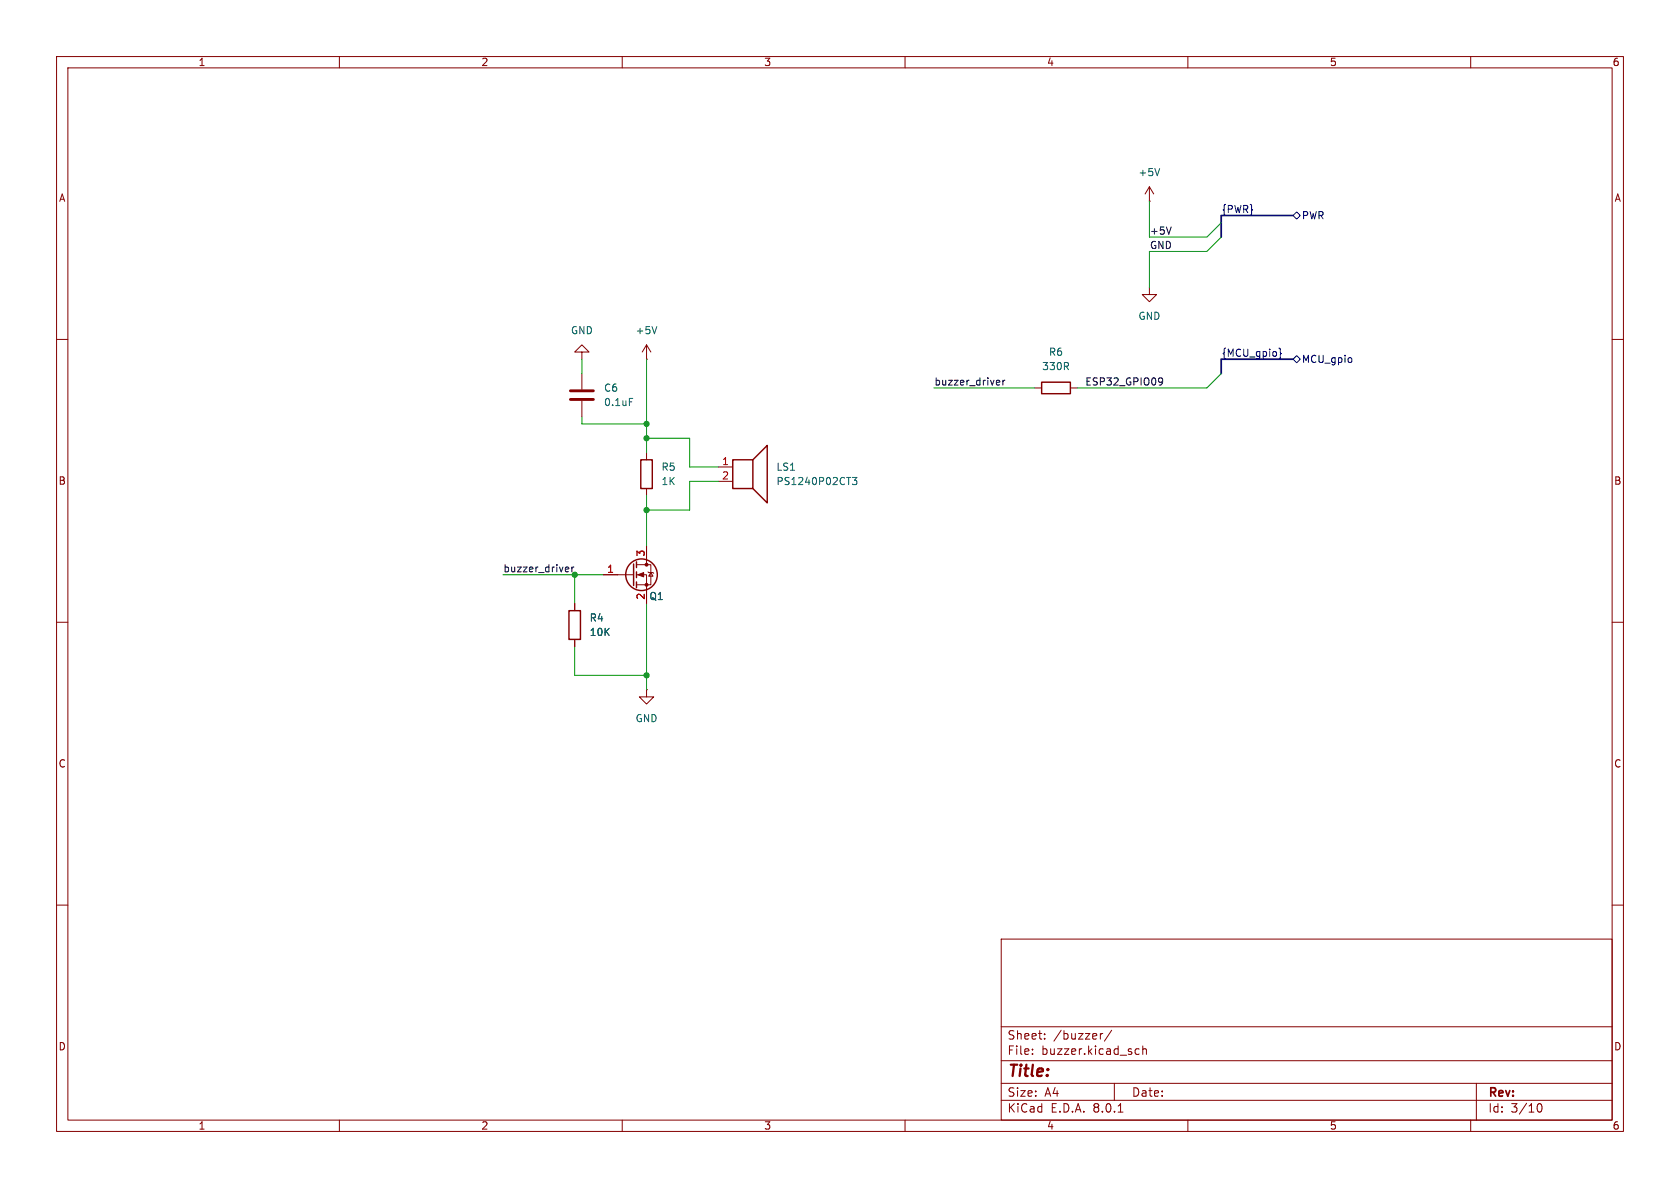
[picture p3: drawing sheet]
(kicad_sch
 (version 20231120)
 (generator "eeschema")
 (generator_version "8.0")
 (paper "A4")
 (lib_symbols
  (symbol "Device:C"
   (pin_numbers hide)
   (pin_names
    (offset 0.254)) (exclude_from_sim no) (in_bom yes) (on_board yes)
   (property "Reference" "C" (at 0.635 2.54 0) (effects (font (size 1.27 1.27)) (justify left)))
   (property "Value" "C" (at 0.635 -2.54 0) (effects (font (size 1.27 1.27)) (justify left)))
   (property "Footprint" "" (at 0.9652 -3.81 0) (effects (font (size 1.27 1.27)) (hide yes)))
   (property "Datasheet" "~" (at 0 0 0) (effects (font (size 1.27 1.27)) (hide yes)))
   (property "Description" "Unpolarized capacitor" (at 0 0 0) (effects (font (size 1.27 1.27)) (hide yes)))
   (symbol "C_0_1"
    (polyline (pts (xy -2.032 -0.762) (xy 2.032 -0.762)) (stroke (width 0.508) (type default)) (fill (type none)))
    (polyline (pts (xy -2.032 0.762) (xy 2.032 0.762)) (stroke (width 0.508) (type default)) (fill (type none))))
   (symbol "C_1_1"
    (pin passive line (at 0 3.81 270) (length 2.794) (name "~" (effects (font (size 1.27 1.27)))) (number "1" (effects (font (size 1.27 1.27)))))
    (pin passive line (at 0 -3.81 90) (length 2.794) (name "~" (effects (font (size 1.27 1.27)))) (number "2" (effects (font (size 1.27 1.27)))))))
  (symbol "Device:Q_NMOS_GSD"
   (pin_names
    (offset 0) hide) (exclude_from_sim no) (in_bom yes) (on_board yes)
   (property "Reference" "Q" (at 5.08 1.27 0) (effects (font (size 1.27 1.27)) (justify left)))
   (property "Value" "Q_NMOS_GSD" (at 5.08 -1.27 0) (effects (font (size 1.27 1.27)) (justify left)))
   (property "Footprint" "" (at 5.08 2.54 0) (effects (font (size 1.27 1.27)) (hide yes)))
   (property "Datasheet" "~" (at 0 0 0) (effects (font (size 1.27 1.27)) (hide yes)))
   (property "Description" "N-MOSFET transistor, gate/source/drain" (at 0 0 0) (effects (font (size 1.27 1.27)) (hide yes)))
   (symbol "Q_NMOS_GSD_0_1"
    (polyline (pts (xy 0.254 0) (xy -2.54 0)) (stroke (width 0) (type default)) (fill (type none)))
    (polyline (pts (xy 0.254 1.905) (xy 0.254 -1.905)) (stroke (width 0.254) (type default)) (fill (type none)))
    (polyline (pts (xy 0.762 -1.27) (xy 0.762 -2.286)) (stroke (width 0.254) (type default)) (fill (type none)))
    (polyline (pts (xy 0.762 0.508) (xy 0.762 -0.508)) (stroke (width 0.254) (type default)) (fill (type none)))
    (polyline (pts (xy 0.762 2.286) (xy 0.762 1.27)) (stroke (width 0.254) (type default)) (fill (type none)))
    (polyline (pts (xy 2.54 2.54) (xy 2.54 1.778)) (stroke (width 0) (type default)) (fill (type none)))
    (polyline (pts (xy 2.54 -2.54) (xy 2.54 0) (xy 0.762 0)) (stroke (width 0) (type default)) (fill (type none)))
    (polyline (pts (xy 0.762 -1.778) (xy 3.302 -1.778) (xy 3.302 1.778) (xy 0.762 1.778)) (stroke (width 0) (type default)) (fill (type none)))
    (polyline (pts (xy 1.016 0) (xy 2.032 0.381) (xy 2.032 -0.381) (xy 1.016 0)) (stroke (width 0) (type default)) (fill (type outline)))
    (polyline (pts (xy 2.794 0.508) (xy 2.921 0.381) (xy 3.683 0.381) (xy 3.81 0.254)) (stroke (width 0) (type default)) (fill (type none)))
    (polyline (pts (xy 3.302 0.381) (xy 2.921 -0.254) (xy 3.683 -0.254) (xy 3.302 0.381)) (stroke (width 0) (type default)) (fill (type none)))
    (circle (center 1.651 0) (radius 2.794) (stroke (width 0.254) (type default)) (fill (type none)))
    (circle (center 2.54 -1.778) (radius 0.254) (stroke (width 0) (type default)) (fill (type outline)))
    (circle (center 2.54 1.778) (radius 0.254) (stroke (width 0) (type default)) (fill (type outline))))
   (symbol "Q_NMOS_GSD_1_1"
    (pin input line (at -5.08 0 0) (length 2.54) (name "G" (effects (font (size 1.27 1.27)))) (number "1" (effects (font (size 1.27 1.27)))))
    (pin passive line (at 2.54 -5.08 90) (length 2.54) (name "S" (effects (font (size 1.27 1.27)))) (number "2" (effects (font (size 1.27 1.27)))))
    (pin passive line (at 2.54 5.08 270) (length 2.54) (name "D" (effects (font (size 1.27 1.27)))) (number "3" (effects (font (size 1.27 1.27)))))))
  (symbol "Device:R"
   (pin_numbers hide)
   (pin_names
    (offset 0)) (exclude_from_sim no) (in_bom yes) (on_board yes)
   (property "Reference" "R" (at 2.032 0 90) (effects (font (size 1.27 1.27))))
   (property "Value" "R" (at 0 0 90) (effects (font (size 1.27 1.27))))
   (property "Footprint" "" (at -1.778 0 90) (effects (font (size 1.27 1.27)) (hide yes)))
   (property "Datasheet" "~" (at 0 0 0) (effects (font (size 1.27 1.27)) (hide yes)))
   (property "Description" "Resistor" (at 0 0 0) (effects (font (size 1.27 1.27)) (hide yes)))
   (symbol "R_0_1"
    (rectangle (start -1.016 -2.54) (end 1.016 2.54) (stroke (width 0.254) (type default)) (fill (type none))))
   (symbol "R_1_1"
    (pin passive line (at 0 3.81 270) (length 1.27) (name "~" (effects (font (size 1.27 1.27)))) (number "1" (effects (font (size 1.27 1.27)))))
    (pin passive line (at 0 -3.81 90) (length 1.27) (name "~" (effects (font (size 1.27 1.27)))) (number "2" (effects (font (size 1.27 1.27)))))))
  (symbol "Device:Speaker"
   (pin_names
    (offset 0) hide) (exclude_from_sim no) (in_bom yes) (on_board yes)
   (property "Reference" "LS" (at 1.27 5.715 0) (effects (font (size 1.27 1.27)) (justify right)))
   (property "Value" "Speaker" (at 1.27 3.81 0) (effects (font (size 1.27 1.27)) (justify right)))
   (property "Footprint" "" (at 0 -5.08 0) (effects (font (size 1.27 1.27)) (hide yes)))
   (property "Datasheet" "~" (at -0.254 -1.27 0) (effects (font (size 1.27 1.27)) (hide yes)))
   (property "Description" "Speaker" (at 0 0 0) (effects (font (size 1.27 1.27)) (hide yes)))
   (symbol "Speaker_0_0"
    (rectangle (start -2.54 1.27) (end 1.016 -3.81) (stroke (width 0.254) (type default)) (fill (type none)))
    (polyline (pts (xy 1.016 1.27) (xy 3.556 3.81) (xy 3.556 -6.35) (xy 1.016 -3.81)) (stroke (width 0.254) (type default)) (fill (type none))))
   (symbol "Speaker_1_1"
    (pin input line (at -5.08 0 0) (length 2.54) (name "1" (effects (font (size 1.27 1.27)))) (number "1" (effects (font (size 1.27 1.27)))))
    (pin input line (at -5.08 -2.54 0) (length 2.54) (name "2" (effects (font (size 1.27 1.27)))) (number "2" (effects (font (size 1.27 1.27)))))))
  (symbol "GND_3"
   (power)
   (pin_names
    (offset 0)) (exclude_from_sim no) (in_bom yes) (on_board yes)
   (property "Reference" "#PWR" (at 0 -6.35 0) (effects (font (size 1.27 1.27)) (hide yes)))
   (property "Value" "GND" (at 0 -3.81 0) (effects (font (size 1.27 1.27))))
   (property "Footprint" "" (at 0 0 0) (effects (font (size 1.27 1.27)) (hide yes)))
   (property "Datasheet" "" (at 0 0 0) (effects (font (size 1.27 1.27)) (hide yes)))
   (property "Description" "Power symbol creates a global label with name \"GND\" , ground" (at 0 0 0) (effects (font (size 1.27 1.27)) (hide yes)))
   (symbol "GND_3_0_1"
    (polyline (pts (xy 0 0) (xy 0 -1.27) (xy 1.27 -1.27) (xy 0 -2.54) (xy -1.27 -1.27) (xy 0 -1.27)) (stroke (width 0) (type default)) (fill (type none))))
   (symbol "GND_3_1_1"
    (pin power_in line (at 0 0 270) (length 0) hide (name "GND" (effects (font (size 1.27 1.27)))) (number "1" (effects (font (size 1.27 1.27)))))))
  (symbol "power:+5V"
   (power)
   (pin_numbers hide)
   (pin_names
    (offset 0) hide) (exclude_from_sim no) (in_bom yes) (on_board yes)
   (property "Reference" "#PWR" (at 0 -3.81 0) (effects (font (size 1.27 1.27)) (hide yes)))
   (property "Value" "+5V" (at 0 3.556 0) (effects (font (size 1.27 1.27))))
   (property "Footprint" "" (at 0 0 0) (effects (font (size 1.27 1.27)) (hide yes)))
   (property "Datasheet" "" (at 0 0 0) (effects (font (size 1.27 1.27)) (hide yes)))
   (property "Description" "Power symbol creates a global label with name \"+5V\"" (at 0 0 0) (effects (font (size 1.27 1.27)) (hide yes)))
   (symbol "+5V_0_1"
    (polyline (pts (xy -0.762 1.27) (xy 0 2.54)) (stroke (width 0) (type default)) (fill (type none)))
    (polyline (pts (xy 0 0) (xy 0 2.54)) (stroke (width 0) (type default)) (fill (type none)))
    (polyline (pts (xy 0 2.54) (xy 0.762 1.27)) (stroke (width 0) (type default)) (fill (type none))))
   (symbol "+5V_1_1"
    (pin power_in line (at 0 0 90) (length 0) (name "~" (effects (font (size 1.27 1.27)))) (number "1" (effects (font (size 1.27 1.27)))))))
  (symbol "power:GND"
   (power)
   (pin_numbers hide)
   (pin_names
    (offset 0) hide) (exclude_from_sim no) (in_bom yes) (on_board yes)
   (property "Reference" "#PWR" (at 0 -6.35 0) (effects (font (size 1.27 1.27)) (hide yes)))
   (property "Value" "GND" (at 0 -3.81 0) (effects (font (size 1.27 1.27))))
   (property "Footprint" "" (at 0 0 0) (effects (font (size 1.27 1.27)) (hide yes)))
   (property "Datasheet" "" (at 0 0 0) (effects (font (size 1.27 1.27)) (hide yes)))
   (property "Description" "Power symbol creates a global label with name \"GND\" , ground" (at 0 0 0) (effects (font (size 1.27 1.27)) (hide yes)))
   (symbol "GND_0_1"
    (polyline (pts (xy 0 0) (xy 0 -1.27) (xy 1.27 -1.27) (xy 0 -2.54) (xy -1.27 -1.27) (xy 0 -1.27)) (stroke (width 0) (type default)) (fill (type none))))
   (symbol "GND_1_1"
    (pin power_in line (at 0 0 270) (length 0) (name "~" (effects (font (size 1.27 1.27)))) (number "1" (effects (font (size 1.27 1.27))))))))
 (junction
  (at 114.3 77.47)
  (diameter 0)
  (color 0 0 0 0))
 (junction
  (at 101.6 101.6)
  (diameter 0)
  (color 0 0 0 0))
 (junction
  (at 114.3 90.17)
  (diameter 0)
  (color 0 0 0 0))
 (junction
  (at 114.3 119.38)
  (diameter 0)
  (color 0 0 0 0))
 (junction
  (at 114.3 74.93)
  (diameter 0)
  (color 0 0 0 0))
 (bus_entry
  (at 215.9 41.91)
  (size -2.54 2.54)
  (stroke (width 0) (type default)))
 (bus_entry
  (at 215.9 66.04)
  (size -2.54 2.54)
  (stroke (width 0) (type default)))
 (bus_entry
  (at 215.9 39.37)
  (size -2.54 2.54)
  (stroke (width 0) (type default)))
 (wire
  (pts (xy 101.6 114.3) (xy 101.6 119.38))
  (stroke (width 0) (type default)))
 (wire
  (pts (xy 102.87 74.93) (xy 114.3 74.93))
  (stroke (width 0) (type default)))
 (wire
  (pts (xy 203.2 41.91) (xy 213.36 41.91))
  (stroke (width 0) (type default)))
 (wire
  (pts (xy 114.3 90.17) (xy 121.92 90.17))
  (stroke (width 0) (type default)))
 (wire
  (pts (xy 114.3 90.17) (xy 114.3 96.52))
  (stroke (width 0) (type default)))
 (wire
  (pts (xy 102.87 73.66) (xy 102.87 74.93))
  (stroke (width 0) (type default)))
 (wire
  (pts (xy 101.6 119.38) (xy 114.3 119.38))
  (stroke (width 0) (type default)))
 (wire
  (pts (xy 165.1 68.58) (xy 182.88 68.58))
  (stroke (width 0) (type default)))
 (wire
  (pts (xy 121.92 77.47) (xy 114.3 77.47))
  (stroke (width 0) (type default)))
 (wire
  (pts (xy 203.2 44.45) (xy 213.36 44.45))
  (stroke (width 0) (type default)))
 (wire
  (pts (xy 106.68 101.6) (xy 101.6 101.6))
  (stroke (width 0) (type default)))
 (bus
  (pts (xy 228.6 63.5) (xy 215.9 63.5))
  (stroke (width 0) (type default)))
 (wire
  (pts (xy 121.92 90.17) (xy 121.92 85.09))
  (stroke (width 0) (type default)))
 (wire
  (pts (xy 203.2 44.45) (xy 203.2 50.8))
  (stroke (width 0) (type default)))
 (wire
  (pts (xy 102.87 63.5) (xy 102.87 66.04))
  (stroke (width 0) (type default)))
 (wire
  (pts (xy 127 82.55) (xy 121.92 82.55))
  (stroke (width 0) (type default)))
 (bus
  (pts (xy 215.9 38.1) (xy 215.9 39.37))
  (stroke (width 0) (type default)))
 (wire
  (pts (xy 114.3 77.47) (xy 114.3 80.01))
  (stroke (width 0) (type default)))
 (bus
  (pts (xy 215.9 38.1) (xy 228.6 38.1))
  (stroke (width 0) (type default)))
 (wire
  (pts (xy 121.92 85.09) (xy 127 85.09))
  (stroke (width 0) (type default)))
 (wire
  (pts (xy 114.3 106.68) (xy 114.3 119.38))
  (stroke (width 0) (type default)))
 (wire
  (pts (xy 88.9 101.6) (xy 101.6 101.6))
  (stroke (width 0) (type default)))
 (wire
  (pts (xy 114.3 63.5) (xy 114.3 74.93))
  (stroke (width 0) (type default)))
 (wire
  (pts (xy 114.3 87.63) (xy 114.3 90.17))
  (stroke (width 0) (type default)))
 (wire
  (pts (xy 114.3 74.93) (xy 114.3 77.47))
  (stroke (width 0) (type default)))
 (wire
  (pts (xy 101.6 101.6) (xy 101.6 106.68))
  (stroke (width 0) (type default)))
 (wire
  (pts (xy 121.92 82.55) (xy 121.92 77.47))
  (stroke (width 0) (type default)))
 (bus
  (pts (xy 215.9 39.37) (xy 215.9 41.91))
  (stroke (width 0) (type default)))
 (bus
  (pts (xy 215.9 63.5) (xy 215.9 66.04))
  (stroke (width 0) (type default)))
 (wire
  (pts (xy 114.3 119.38) (xy 114.3 121.92))
  (stroke (width 0) (type default)))
 (wire
  (pts (xy 203.2 35.56) (xy 203.2 41.91))
  (stroke (width 0) (type default)))
 (wire
  (pts (xy 190.5 68.58) (xy 213.36 68.58))
  (stroke (width 0) (type default)))
 (label "{MCU_gpio}"
  (at 215.9 63.5 0)
  (fields_autoplaced yes)
  (effects (font (size 1.27 1.27)) (justify left bottom)))
 (label "GND"
  (at 203.2 44.45 0)
  (fields_autoplaced yes)
  (effects (font (size 1.27 1.27)) (justify left bottom)))
 (label "ESP32_GPIO09"
  (at 191.77 68.58 0)
  (fields_autoplaced yes)
  (effects (font (size 1.27 1.27)) (justify left bottom)))
 (label "buzzer_driver"
  (at 165.1 68.58 0)
  (fields_autoplaced yes)
  (effects (font (size 1.27 1.27)) (justify left bottom)))
 (label "+5V"
  (at 203.2 41.91 0)
  (fields_autoplaced yes)
  (effects (font (size 1.27 1.27)) (justify left bottom)))
 (label "{PWR}"
  (at 215.9 38.1 0)
  (fields_autoplaced yes)
  (effects (font (size 1.27 1.27)) (justify left bottom)))
 (label "buzzer_driver"
  (at 88.9 101.6 0)
  (fields_autoplaced yes)
  (effects (font (size 1.27 1.27)) (justify left bottom)))
 (hierarchical_label "PWR"
  (shape bidirectional)
  (at 228.6 38.1 0)
  (fields_autoplaced yes)
  (effects (font (size 1.27 1.27)) (justify left)))
 (hierarchical_label "MCU_gpio"
  (shape bidirectional)
  (at 228.6 63.5 0)
  (fields_autoplaced yes)
  (effects (font (size 1.27 1.27)) (justify left)))
 (symbol
  (lib_id "Device:R")
  (at 186.69 68.58 90)
  (unit 1)
  (exclude_from_sim no)
  (in_bom yes)
  (on_board yes)
  (dnp no)
  (fields_autoplaced yes)
  (property "Reference" "R6" (at 186.69 62.23 90) (effects (font (size 1.27 1.27))))
  (property "Value" "330R" (at 186.69 64.77 90) (effects (font (size 1.27 1.27))))
  (property "Footprint" "Resistor_SMD:R_0603_1608Metric_Pad0.98x0.95mm_HandSolder" (at 186.69 70.358 90) (effects (font (size 1.27 1.27)) (hide yes)))
  (property "Datasheet" "https://www.lcsc.com/datasheet/lcsc_datasheet_2304140030_YAGEO-RC0603FR-07330RL_C105881.pdf" (at 186.69 68.58 0) (effects (font (size 1.27 1.27)) (hide yes)))
  (property "Description" "" (at 186.69 68.58 0) (effects (font (size 1.27 1.27)) (hide yes)))
  (property "MF" "YAGEO" (at 186.69 68.58 0) (effects (font (size 1.27 1.27)) (hide yes)))
  (property "MF PN" "RC0603FR-07330RL" (at 186.69 68.58 0) (effects (font (size 1.27 1.27)) (hide yes)))
  (property "Vendor" "LCSC" (at 186.69 68.58 0) (effects (font (size 1.27 1.27)) (hide yes)))
  (property "LCSC Part #" "C105881" (at 186.69 68.58 0) (effects (font (size 1.27 1.27)) (hide yes)))
  (pin "1")
  (pin "2"))
 (symbol
  (lib_name "GND_3")
  (lib_id "power:GND")
  (at 203.2 50.8 0)
  (unit 1)
  (exclude_from_sim no)
  (in_bom yes)
  (on_board yes)
  (dnp no)
  (fields_autoplaced yes)
  (property "Reference" "#PWR016" (at 203.2 57.15 0) (effects (font (size 1.27 1.27)) (hide yes)))
  (property "Value" "GND" (at 203.2 55.88 0) (effects (font (size 1.27 1.27))))
  (property "Footprint" "" (at 203.2 50.8 0) (effects (font (size 1.27 1.27)) (hide yes)))
  (property "Datasheet" "" (at 203.2 50.8 0) (effects (font (size 1.27 1.27)) (hide yes)))
  (property "Description" "" (at 203.2 50.8 0) (effects (font (size 1.27 1.27)) (hide yes)))
  (pin "1"))
 (symbol
  (lib_id "Device:C")
  (at 102.87 69.85 0)
  (unit 1)
  (exclude_from_sim no)
  (in_bom yes)
  (on_board yes)
  (dnp no)
  (fields_autoplaced yes)
  (property "Reference" "C6" (at 106.68 68.5799 0) (effects (font (size 1.27 1.27)) (justify left)))
  (property "Value" "0.1uF" (at 106.68 71.1199 0) (effects (font (size 1.27 1.27)) (justify left)))
  (property "Footprint" "Capacitor_SMD:C_0603_1608Metric_Pad1.08x0.95mm_HandSolder" (at 103.8352 73.66 0) (effects (font (size 1.27 1.27)) (hide yes)))
  (property "Datasheet" "https://www.lcsc.com/datasheet/lcsc_datasheet_2304140030_YAGEO-CC0603KRX7R8BB104_C92490.pdf" (at 102.87 69.85 0) (effects (font (size 1.27 1.27)) (hide yes)))
  (property "Description" "Unpolarized capacitor" (at 102.87 69.85 0) (effects (font (size 1.27 1.27)) (hide yes)))
  (property "MF" "YAGEO" (at 102.87 69.85 0) (effects (font (size 1.27 1.27)) (hide yes)))
  (property "MF PN" "CC0603KRX7R8BB104" (at 102.87 69.85 0) (effects (font (size 1.27 1.27)) (hide yes)))
  (property "Vendor" "LCSC" (at 102.87 69.85 0) (effects (font (size 1.27 1.27)) (hide yes)))
  (property "LCSC Part #" "C92490" (at 102.87 69.85 0) (effects (font (size 1.27 1.27)) (hide yes)))
  (pin "2")
  (pin "1"))
 (symbol
  (lib_id "power:+5V")
  (at 203.2 35.56 0)
  (unit 1)
  (exclude_from_sim no)
  (in_bom yes)
  (on_board yes)
  (dnp no)
  (fields_autoplaced yes)
  (property "Reference" "#PWR017" (at 203.2 39.37 0) (effects (font (size 1.27 1.27)) (hide yes)))
  (property "Value" "+5V" (at 203.2 30.48 0) (effects (font (size 1.27 1.27))))
  (property "Footprint" "" (at 203.2 35.56 0) (effects (font (size 1.27 1.27)) (hide yes)))
  (property "Datasheet" "" (at 203.2 35.56 0) (effects (font (size 1.27 1.27)) (hide yes)))
  (property "Description" "Power symbol creates a global label with name \"+5V\"" (at 203.2 35.56 0) (effects (font (size 1.27 1.27)) (hide yes)))
  (pin "1"))
 (symbol
  (lib_id "Device:Speaker")
  (at 132.08 82.55 0)
  (unit 1)
  (exclude_from_sim no)
  (in_bom yes)
  (on_board yes)
  (dnp no)
  (fields_autoplaced yes)
  (property "Reference" "LS1" (at 137.16 82.5499 0) (effects (font (size 1.27 1.27)) (justify left)))
  (property "Value" "PS1240P02CT3" (at 137.16 85.0899 0) (effects (font (size 1.27 1.27)) (justify left)))
  (property "Footprint" "retia_component_library:tdk_PS1240P02CT3_buzzer" (at 132.08 87.63 0) (effects (font (size 1.27 1.27)) (hide yes)))
  (property "Datasheet" "https://product.tdk.com/en/system/files?file=dam/doc/product/sw_piezo/sw_piezo/piezo-buzzer/catalog/piezoelectronic_buzzer_ps_en.pdf" (at 131.826 83.82 0) (effects (font (size 1.27 1.27)) (hide yes)))
  (property "Description" "Piezoelectronic Buzzers" (at 132.08 82.55 0) (effects (font (size 1.27 1.27)) (hide yes)))
  (property "MF" "TDK" (at 132.08 82.55 0) (effects (font (size 1.27 1.27)) (hide yes)))
  (property "MF PN" "PS1240P02CT3" (at 132.08 82.55 0) (effects (font (size 1.27 1.27)) (hide yes)))
  (property "Vendor" "LCSC" (at 132.08 82.55 0) (effects (font (size 1.27 1.27)) (hide yes)))
  (property "LCSC Part #" "C76873" (at 132.08 82.55 0) (effects (font (size 1.27 1.27)) (hide yes)))
  (pin "2")
  (pin "1"))
 (symbol
  (lib_id "Device:R")
  (at 114.3 83.82 0)
  (unit 1)
  (exclude_from_sim no)
  (in_bom yes)
  (on_board yes)
  (dnp no)
  (fields_autoplaced yes)
  (property "Reference" "R5" (at 116.84 82.5499 0) (effects (font (size 1.27 1.27)) (justify left)))
  (property "Value" "1K" (at 116.84 85.0899 0) (effects (font (size 1.27 1.27)) (justify left)))
  (property "Footprint" "Resistor_SMD:R_0603_1608Metric_Pad0.98x0.95mm_HandSolder" (at 112.522 83.82 90) (effects (font (size 1.27 1.27)) (hide yes)))
  (property "Datasheet" "https://www.lcsc.com/datasheet/lcsc_datasheet_2304140030_YAGEO-RC0603FR-071KL_C22548.pdf" (at 114.3 83.82 0) (effects (font (size 1.27 1.27)) (hide yes)))
  (property "Description" "Resistor" (at 114.3 83.82 0) (effects (font (size 1.27 1.27)) (hide yes)))
  (property "MF" "YAGEO" (at 114.3 83.82 0) (effects (font (size 1.27 1.27)) (hide yes)))
  (property "MF PN" "RC0603FR-071KL" (at 114.3 83.82 0) (effects (font (size 1.27 1.27)) (hide yes)))
  (property "Vendor" "LCSC" (at 114.3 83.82 0) (effects (font (size 1.27 1.27)) (hide yes)))
  (property "LCSC Part #" "C22548" (at 114.3 83.82 0) (effects (font (size 1.27 1.27)) (hide yes)))
  (pin "1")
  (pin "2"))
 (symbol
  (lib_name "GND_3")
  (lib_id "power:GND")
  (at 102.87 63.5 180)
  (unit 1)
  (exclude_from_sim no)
  (in_bom yes)
  (on_board yes)
  (dnp no)
  (fields_autoplaced yes)
  (property "Reference" "#PWR013" (at 102.87 57.15 0) (effects (font (size 1.27 1.27)) (hide yes)))
  (property "Value" "GND" (at 102.87 58.42 0) (effects (font (size 1.27 1.27))))
  (property "Footprint" "" (at 102.87 63.5 0) (effects (font (size 1.27 1.27)) (hide yes)))
  (property "Datasheet" "" (at 102.87 63.5 0) (effects (font (size 1.27 1.27)) (hide yes)))
  (property "Description" "" (at 102.87 63.5 0) (effects (font (size 1.27 1.27)) (hide yes)))
  (pin "1"))
 (symbol
  (lib_id "power:+5V")
  (at 114.3 63.5 0)
  (unit 1)
  (exclude_from_sim no)
  (in_bom yes)
  (on_board yes)
  (dnp no)
  (fields_autoplaced yes)
  (property "Reference" "#PWR014" (at 114.3 67.31 0) (effects (font (size 1.27 1.27)) (hide yes)))
  (property "Value" "+5V" (at 114.3 58.42 0) (effects (font (size 1.27 1.27))))
  (property "Footprint" "" (at 114.3 63.5 0) (effects (font (size 1.27 1.27)) (hide yes)))
  (property "Datasheet" "" (at 114.3 63.5 0) (effects (font (size 1.27 1.27)) (hide yes)))
  (property "Description" "Power symbol creates a global label with name \"+5V\"" (at 114.3 63.5 0) (effects (font (size 1.27 1.27)) (hide yes)))
  (pin "1"))
 (symbol
  (lib_id "Device:R")
  (at 101.6 110.49 0)
  (unit 1)
  (exclude_from_sim no)
  (in_bom yes)
  (on_board yes)
  (dnp no)
  (fields_autoplaced yes)
  (property "Reference" "R4" (at 104.14 109.2199 0) (effects (font (size 1.27 1.27)) (justify left)))
  (property "Value" "10K" (at 104.14 111.7599 0) (effects (font (size 1.27 1.27)) (justify left)))
  (property "Footprint" "Resistor_SMD:R_0603_1608Metric_Pad0.98x0.95mm_HandSolder" (at 99.822 110.49 90) (effects (font (size 1.27 1.27)) (hide yes)))
  (property "Datasheet" "https://www.lcsc.com/datasheet/lcsc_datasheet_2304140030_YAGEO-RC0603FR-0710KL_C98220.pdf" (at 101.6 110.49 0) (effects (font (size 1.27 1.27)) (hide yes)))
  (property "Description" "Resistor" (at 101.6 110.49 0) (effects (font (size 1.27 1.27)) (hide yes)))
  (property "MF" "YAGEO" (at 101.6 110.49 0) (effects (font (size 1.27 1.27)) (hide yes)))
  (property "MF PN" "RC0603FR-0710KL" (at 101.6 110.49 0) (effects (font (size 1.27 1.27)) (hide yes)))
  (property "Vendor" "LCSC" (at 101.6 110.49 0) (effects (font (size 1.27 1.27)) (hide yes)))
  (property "LCSC Part #" "C98220" (at 101.6 110.49 0) (effects (font (size 1.27 1.27)) (hide yes)))
  (pin "1")
  (pin "2"))
 (symbol
  (lib_id "Device:Q_NMOS_GSD")
  (at 111.76 101.6 0)
  (unit 1)
  (exclude_from_sim no)
  (in_bom yes)
  (on_board yes)
  (dnp no)
  (property "Reference" "Q1" (at 116.078 105.41 0) (effects (font (size 1.27 1.27))))
  (property "Value" "Q_NMOS_GSD" (at 118.11 101.6 90) (effects (font (size 1.27 1.27)) (hide yes)))
  (property "Footprint" "retia_component_library:LCSC_SOT-23" (at 116.84 99.06 0) (effects (font (size 1.27 1.27)) (hide yes)))
  (property "Datasheet" "https://www.infineon.com/dgdl/Infineon-BSS806NE-DS-v02_01-en.pdf?fileId=db3a304340f610c201410d1548de3366" (at 111.76 101.6 0) (effects (font (size 1.27 1.27)) (hide yes)))
  (property "Description" "N-MOSFET transistor, gate/source/drain" (at 111.76 101.6 0) (effects (font (size 1.27 1.27)) (hide yes)))
  (property "MF" "Infineon Technologies " (at 111.76 101.6 90) (effects (font (size 1.27 1.27)) (hide yes)))
  (property "MF PN" "BSS806NEH6327" (at 111.76 101.6 90) (effects (font (size 1.27 1.27)) (hide yes)))
  (property "Vendor" "LCSC" (at 111.76 101.6 90) (effects (font (size 1.27 1.27)) (hide yes)))
  (property "LCSC Part #" "C91714" (at 111.76 101.6 0) (effects (font (size 1.27 1.27)) (hide yes)))
  (pin "3")
  (pin "1")
  (pin "2"))
 (symbol
  (lib_id "power:GND")
  (at 114.3 121.92 0)
  (unit 1)
  (exclude_from_sim no)
  (in_bom yes)
  (on_board yes)
  (dnp no)
  (fields_autoplaced yes)
  (property "Reference" "#PWR015" (at 114.3 128.27 0) (effects (font (size 1.27 1.27)) (hide yes)))
  (property "Value" "GND" (at 114.3 127 0) (effects (font (size 1.27 1.27))))
  (property "Footprint" "" (at 114.3 121.92 0) (effects (font (size 1.27 1.27)) (hide yes)))
  (property "Datasheet" "" (at 114.3 121.92 0) (effects (font (size 1.27 1.27)) (hide yes)))
  (property "Description" "Power symbol creates a global label with name \"GND\" , ground" (at 114.3 121.92 0) (effects (font (size 1.27 1.27)) (hide yes)))
  (pin "1")))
